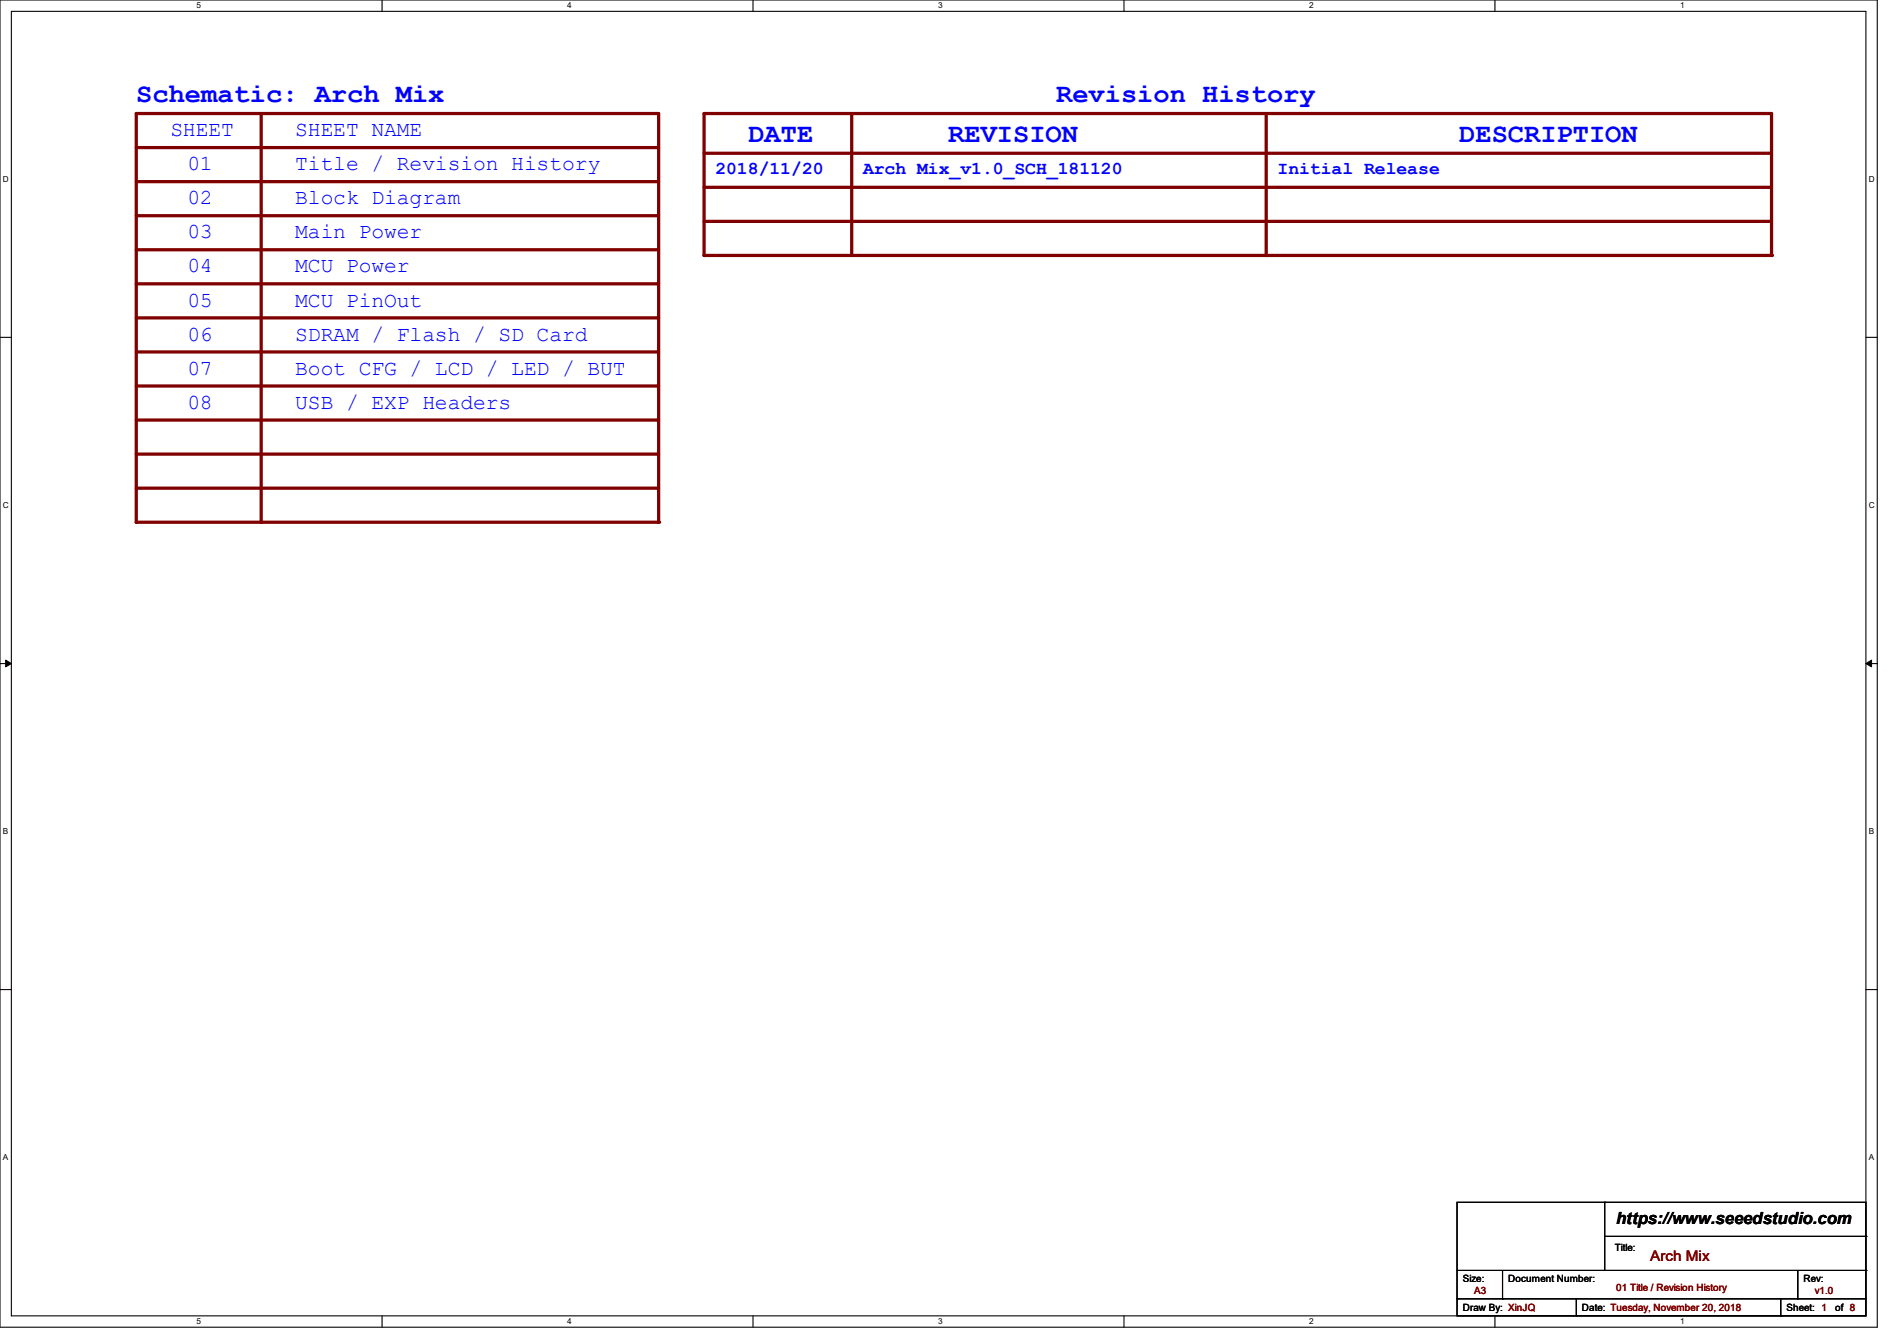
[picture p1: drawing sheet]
<svg xmlns="http://www.w3.org/2000/svg" width="297mm" height="210mm" viewBox="0 0 297 210" stroke-linecap="round" stroke-linejoin="round" font-family="sans-serif">
<path d="M0 0h293.9v207.9h-293.9zM1.8 1.8h290.3v204.3h-290.3z" fill="none" stroke="#000" stroke-width=".17"/>
<g fill="#fff">
<path d="M30.8 .2h.7v1.4h-.7z"/>
<path d="M30.8 206.2h.7v1.4h-.7z"/>
</g>
<path d="M59.8 0v1.8M59.8 206.1v1.8" fill="none" stroke="#000" stroke-width=".17"/>
<g fill="#fff">
<path d="M88.8 .2h.7v1.4h-.7z"/>
<path d="M88.8 206.2h.7v1.4h-.7z"/>
</g>
<path d="M117.9 0v1.8M117.9 206.1v1.8" fill="none" stroke="#000" stroke-width=".17"/>
<g fill="#fff">
<path d="M146.9 .2h.7v1.4h-.7z"/>
<path d="M146.9 206.2h.7v1.4h-.7z"/>
</g>
<path d="M176 0v1.8M176 206.1v1.8" fill="none" stroke="#000" stroke-width=".17"/>
<g fill="#fff">
<path d="M205 .2h.7v1.4h-.7z"/>
<path d="M205 206.2h.7v1.4h-.7z"/>
</g>
<path d="M234.1 0v1.8M234.1 206.1v1.8" fill="none" stroke="#000" stroke-width=".17"/>
<g fill="#fff">
<path d="M263.1 .2h.6v1.4h-.6z"/>
<path d="M263.1 206.2h.6v1.4h-.6z"/>
<path d="M.5 27.3h.9v1.4h-.9z"/>
<path d="M292.6 27.3h.9v1.4h-.9z"/>
<path d="M.5 78.4h.9v1.4h-.9z"/>
<path d="M292.6 78.4h.9v1.4h-.9z"/>
</g>
<path d="M0 52.8h1.8M292.1 52.8h1.8" fill="none" stroke="#000" stroke-width=".17"/>
<g fill="#fff">
<path d="M.5 129.5h.8v1.4h-.8z"/>
<path d="M292.6 129.5h.8v1.4h-.8z"/>
</g>
<path d="M0 103.9h1.8M292.1 103.9h1.8" fill="none" stroke="#000" stroke-width=".17"/>
<path d="M.9 103.4l.9 .5-.9 .5zM292.1 103.9l.9-.5v1z" fill="#000" stroke="#000" stroke-width=".16"/>
<g fill="#fff">
<path d="M.5 180.5h.8v1.4h-.8z"/>
<path d="M292.6 180.5h.8v1.4h-.8z"/>
</g>
<path d="M0 155h1.8M292.1 155h1.8" fill="none" stroke="#000" stroke-width=".17"/>
<path d="M21.3 17.8h81.7" fill="none" stroke="#800000" stroke-width=".51"/>
<circle cx="103" cy="17.8" r=".25" fill="#800000"/>
<path d="M110.2 17.8h167" fill="none" stroke="#800000" stroke-width=".51"/>
<circle cx="277.2" cy="17.8" r=".25" fill="#800000"/>
<path d="M21.3 23.1h81.7" fill="none" stroke="#800000" stroke-width=".51"/>
<circle cx="103" cy="23.1" r=".25" fill="#800000"/>
<path d="M110.2 24h167" fill="none" stroke="#800000" stroke-width=".51"/>
<circle cx="277.2" cy="24" r=".25" fill="#800000"/>
<path d="M21.3 28.4h81.7" fill="none" stroke="#800000" stroke-width=".51"/>
<circle cx="103" cy="28.4" r=".25" fill="#800000"/>
<path d="M110.2 29.3h167" fill="none" stroke="#800000" stroke-width=".51"/>
<circle cx="277.2" cy="29.3" r=".25" fill="#800000"/>
<path d="M21.3 33.8h81.7" fill="none" stroke="#800000" stroke-width=".51"/>
<circle cx="103" cy="33.8" r=".25" fill="#800000"/>
<path d="M110.2 34.7h167" fill="none" stroke="#800000" stroke-width=".51"/>
<circle cx="277.2" cy="34.7" r=".25" fill="#800000"/>
<path d="M21.3 39.1h81.7" fill="none" stroke="#800000" stroke-width=".51"/>
<circle cx="103" cy="39.1" r=".25" fill="#800000"/>
<path d="M110.2 40h167" fill="none" stroke="#800000" stroke-width=".51"/>
<circle cx="277.2" cy="40" r=".25" fill="#800000"/>
<path d="M21.3 44.4h81.7" fill="none" stroke="#800000" stroke-width=".51"/>
<circle cx="103" cy="44.5" r=".25" fill="#800000"/>
<path d="M21.3 49.8h81.7" fill="none" stroke="#800000" stroke-width=".51"/>
<circle cx="103" cy="49.8" r=".25" fill="#800000"/>
<path d="M110.2 17.8v22.2" fill="none" stroke="#800000" stroke-width=".51"/>
<circle cx="110.2" cy="40" r=".25" fill="#800000"/>
<path d="M133.3 17.8v22.2" fill="none" stroke="#800000" stroke-width=".51"/>
<circle cx="133.3" cy="40" r=".25" fill="#800000"/>
<path d="M198.2 17.8v22.2" fill="none" stroke="#800000" stroke-width=".51"/>
<circle cx="198.2" cy="40" r=".25" fill="#800000"/>
<path d="M277.4 17.8v22.2" fill="none" stroke="#800000" stroke-width=".51"/>
<circle cx="277.4" cy="40" r=".25" fill="#800000"/>
<path d="M21.3 55.1h81.7" fill="none" stroke="#800000" stroke-width=".51"/>
<circle cx="103" cy="55.1" r=".25" fill="#800000"/>
<path d="M40.9 17.8v64" fill="none" stroke="#800000" stroke-width=".51"/>
<circle cx="40.9" cy="81.8" r=".25" fill="#800000"/>
<path d="M103.1 17.8v64" fill="none" stroke="#800000" stroke-width=".51"/>
<circle cx="103.1" cy="81.8" r=".25" fill="#800000"/>
<path d="M21.3 17.8v64" fill="none" stroke="#800000" stroke-width=".51"/>
<circle cx="21.3" cy="81.8" r=".25" fill="#800000"/>
<path d="M21.3 60.5h81.7" fill="none" stroke="#800000" stroke-width=".51"/>
<circle cx="103" cy="60.5" r=".25" fill="#800000"/>
<path d="M21.3 65.8h81.7" fill="none" stroke="#800000" stroke-width=".51"/>
<circle cx="103" cy="65.8" r=".25" fill="#800000"/>
<path d="M21.3 71.1h81.7" fill="none" stroke="#800000" stroke-width=".51"/>
<circle cx="103" cy="71.1" r=".25" fill="#800000"/>
<path d="M21.3 76.5h81.7" fill="none" stroke="#800000" stroke-width=".51"/>
<circle cx="103" cy="76.5" r=".25" fill="#800000"/>
<path d="M21.3 81.8h81.7" fill="none" stroke="#800000" stroke-width=".51"/>
<circle cx="103" cy="81.8" r=".25" fill="#800000"/>
<g fill="none" stroke="#000" stroke-width=".17">
<path d="M228.1 188.3h64v17.8h-64zM228.1 199h64M235.2 199v4.4M251.2 188.3h.1M251.2 188.3v10.7M251.2 193.6h40.9M281.5 199v4.4M292.1 199h.1M292.1 193.6h.1M228.1 203.4h.1M228.1 203.4h64M235.2 203.4h.1"/>
<path d="M246.8 206.1h.1M246.8 203.4v2.7M278.8 206.1h.1M278.8 203.4v2.7M281.5 203.4h.1"/>
</g>
<g font-size="4.2" fill="#00f">
<text x="21.3" y="16">Schematic: Arch Mix</text>
<text x="165.4" y="16">Revision History</text>
<text x="117.2" y="22.2">DATE</text>
<text x="148.5" y="22.2">REVISION</text>
<text x="228.5" y="22.2">DESCRIPTION</text>
</g>
<g font-size="3.3" fill="#00f">
<text x="26.7" y="21.3">SHEET</text>
<text x="46.2" y="21.3">SHEET NAME</text>
<text x="29.3" y="26.7">01</text>
<text x="46.2" y="26.7">Title / Revision History</text>
<text x="29.3" y="32">02</text>
<text x="46.2" y="32">Block Diagram</text>
<text x="29.3" y="37.3">03</text>
<text x="46.2" y="37.3">Main Power</text>
<text x="29.3" y="42.7">04</text>
<text x="46.2" y="42.7">MCU Power</text>
<text x="29.3" y="48">05</text>
<text x="29.3" y="53.3">06</text>
<text x="46.2" y="48">MCU PinOut</text>
<text x="46.2" y="53.3">SDRAM / Flash / SD Card</text>
<text x="29.3" y="58.7">07</text>
<text x="46.2" y="58.7">Boot CFG / LCD / LED / BUT</text>
<text x="29.3" y="64">08</text>
<text x="46.2" y="64">USB / EXP Headers</text>
</g>
<g font-size="2.8" fill="#00f">
<text x="112" y="27.3">2018/11/20</text>
<text x="135.1" y="27.3">Arch Mix_v1.0_SCH_181120</text>
<text x="200" y="27.3">Initial Release</text>
</g>
<text font-size="2.6" x="253" y="191.8">https://www.seeedstudio.com</text>
<text font-size="2.3" fill="#800000" x="258.4" y="197.5">Arch Mix</text>
<g font-size="1.6">
<text x="252.8" y="196">Title:</text>
<text x="229" y="200.7">Size:</text>
<text x="236.1" y="200.7">Document Number:</text>
<text x="282.4" y="200.7">Rev:</text>
<text x="229" y="205.4">Draw By: XinJQ</text>
<text x="247.7" y="205.4">Date: Tuesday, November 20, 2018</text>
<text x="279.7" y="205.4">Sheet: 1</text>
<text x="287.3" y="205.4">of 8</text>
</g>
<g font-size="1.6" fill="#800000">
<text x="230.8" y="202.7">A3</text>
<text x="253" y="202.2">01 Title / Revision History</text>
<text x="284.1" y="202.7">v1.0</text>
</g>
<g font-size="1.3">
<text x="30.8" y="1.3">5</text>
<text x="88.8" y="1.3">4</text>
<text x="146.9" y="1.3">3</text>
<text x="205" y="1.3">2</text>
<text x="263.1" y="1.3">1</text>
<text x=".5" y="28.4">D</text>
<text x="292.6" y="28.4">D</text>
<text x=".5" y="79.5">C</text>
<text x="292.6" y="79.5">C</text>
<text x=".5" y="130.6">B</text>
<text x="292.6" y="130.6">B</text>
<text x=".5" y="181.7">A</text>
<text x="292.6" y="181.7">A</text>
<text x="30.8" y="207.4">5</text>
<text x="88.8" y="207.4">4</text>
<text x="146.9" y="207.4">3</text>
<text x="205" y="207.4">2</text>
<text x="263.1" y="207.4">1</text>
</g>
</svg>
